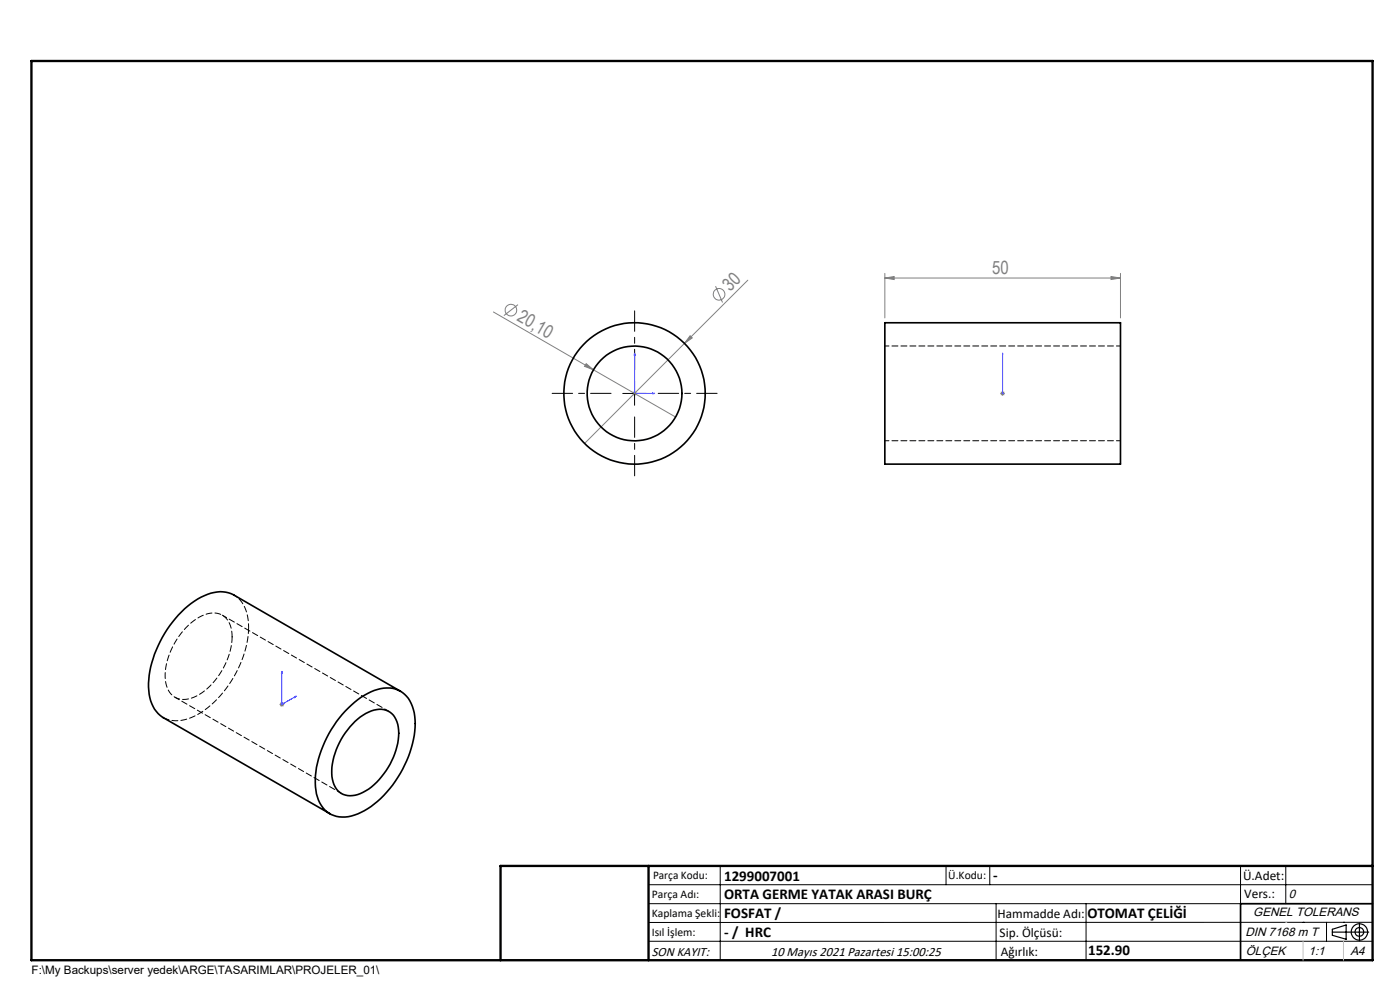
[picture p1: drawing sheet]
<svg xmlns="http://www.w3.org/2000/svg" width="297mm" height="210mm" viewBox="0 0 297 210" stroke-linecap="round" stroke-linejoin="round" font-family="sans-serif">
<g fill="none" stroke="#808080" stroke-width=".21">
<path d="M158.6 59.4l-13.4 13.4M187.7 59l2-.3v.6zM187.7 58v9.4M187.7 59h50M235.7 58.7l2 .3-2 .3zM237.7 58v9.4M104.7 66.2l21.2 12.2M109.9 64.6l-3 2.3M124.4 77.1l1.5 1.3-1.9-.7zM125.9 78.4l17.4 10.1M145.2 72.8l-21.2 21.3M146.4 71.2l.5 .5-1.7 1.1z"/>
<path d="M151.8 60.7l1.5 3.5M134.1 83.5h1M134.3 83.1l.7 .7M134.6 83v1M135 83.1l-.7 .7M212.2 83.5h1M212.3 83.1l.7 .7M212.7 83v1M213 83.1l-.7 .7M59.3 149.4h1M59.4 149.1l.7 .7M59.8 148.9v1"/>
<path d="M60.1 149.1l-.7 .7"/>
<circle cx="108.4" cy="65.8" r="1.24"/>
<circle cx="152.5" cy="62.4" r="1.23"/>
</g>
<g fill="none" stroke="#000" stroke-width=".25">
<path d="M282.6 197.7h7.8M282.6 197.1l3-.9v3l-3-.8zM288.4 195.8v3.8M106.2 203.7h185"/>
<circle cx="288.4" cy="197.7" r="1.74"/>
<circle cx="288.4" cy="197.7" r=".93"/>
</g>
<path d="M134.6 74.9v8.6h4.3M134.6 74.9l.1 .4h-.2zM212.7 74.9v.4v-.4M212.7 74.9v8.6M138.5 83.4l.4 .1-.4 .1zM212.7 83.4v.2zM212.7 83.5h.1M59.8 142.4v7l3-1.7M59.8 142.4l.1 .3-.2 .1zM62.5 147.8l.3-.1-.3 .2z" fill="none" stroke="#00f" stroke-width=".21"/>
<path d="M134.6 78.4v-12.5M129.6 83.4h-12.5M134.6 88.4v12.5M139.6 83.4h12.5" fill="none" stroke="#000" stroke-width=".21" stroke-dasharray="15.2 1.3 1.3 1.3" stroke-dashoffset="10.9"/>
<g fill="none" stroke="#000" stroke-width=".21">
<path d="M132.1 83.5h5M134.6 81v5M137.6 187.7h153.6M137.6 191.7h153.6M137.6 199.7h153.6M152.8 183.7v20M200.7 183.7v4M210 183.7v4M211.3 191.7v12M230.4 191.7v12M263.2 183.7v20M272.8 183.7v8"/>
<path d="M276.4 195.6h.1M281.4 195.6v4.1M285 195.6h.1M291.2 195.6l-153.6 .1"/>
</g>
<path d="M291.2 191.7h-28v12" fill="none" stroke="#000" stroke-width=".35"/>
<path d="M6.7 12.9h284.5v190.8h-284.5zM137.6 183.7v20M291.2 183.7h-185v20" fill="none" stroke="#000" stroke-width=".5"/>
<path d="M276.4 199.7v4M285 199.7v4" fill="none" stroke="#c0c0c0" stroke-width=".21"/>
<path d="M272.8 195.6h.1" fill="none" stroke="#c0c0c0" stroke-width=".25"/>
<g fill="#00f">
<path d="M138.5 83.4l.4 .1-.4 .1zM134.6 74.9l.1 .4h-.2z"/>
<path d="M62.5 147.8l.3-.1-.3 .2zM59.8 142.4l.1 .3-.2 .1z"/>
<path d="M212.7 83.4v.2zM212.7 74.9v.4z"/>
</g>
<g fill="#808080">
<path d="M124.4 77.1l1.5 1.3-1.9-.7z"/>
<path d="M146.4 71.2l.5 .5-1.7 1.1z"/>
<path d="M235.7 58.7l2 .3-2 .3zM187.7 59l2-.3v.6z"/>
</g>
<g fill="none" stroke="#000" stroke-width=".35">
<path d="M187.7 68.5h50v30h-50zM73.2 150.9a13.8 13.8 0 0 1 8.9-5 5.8 5.8 0 0 1 5.8 5.3 20.7 20.7 0 0 1-4 14.5 17.8 17.8 0 0 1-9.4 7.4 5.7 5.7 0 0 1-7.4-4.7 18.4 18.4 0 0 1 2.2-11.9l2.1-3.4zM75.3 153a7.8 7.8 0 0 1 6.1-2.5 4.1 4.1 0 0 1 3.2 4.4 15.3 15.3 0 0 1-7.6 13.2 4.2 4.2 0 0 1-5.9-1.2 10.1 10.1 0 0 1 .5-8.6 17 17 0 0 1 3.7-5.3zM85 146.6l-35.4-20.4a7 7 0 0 0-6.9 .5 23.2 23.2 0 0 0-11.2 19 7.4 7.4 0 0 0 3.1 6.5l35.4 20.4"/>
<circle cx="134.6" cy="83.5" r="10.1"/>
<circle cx="134.6" cy="83.5" r="15"/>
</g>
<path d="M237.7 73.4h-50M187.7 93.5h50" fill="none" stroke="#000" stroke-width=".21" stroke-dasharray="1.3 .6" stroke-dashoffset=".4"/>
<path d="M52.7 133.1a7.5 7.5 0 0 0-3.1-6.9" fill="none" stroke="#000" stroke-width=".21" stroke-dasharray="1.3 .6" stroke-dashoffset=".5"/>
<path d="M34.6 152.2a7.4 7.4 0 0 0 7.4-.7 23.4 23.4 0 0 0 10.7-18.4" fill="none" stroke="#000" stroke-width=".21" stroke-dasharray="1.3 .6"/>
<path d="M49.2 135.1a4.8 4.8 0 0 0-2.6-4.9 7 7 0 0 0-6.6 2.4 14.9 14.9 0 0 0-4.8 12.3 4 4 0 0 0 5.9 3 15.3 15.3 0 0 0 8.1-12.8" fill="none" stroke="#000" stroke-width=".21" stroke-dasharray="1.3 .6" stroke-dashoffset=".1"/>
<path d="M37.1 147.9l35.4 20.4M82.5 150.9l-35.3-20.4" fill="none" stroke="#000" stroke-width=".21" stroke-dasharray="1.3 .6" stroke-dashoffset=".2"/>
<g font-size="3.9" fill="#808080">
<text x="210.5" y="58.1">50</text>
<text x="154.9" y="61.9" transform="rotate(-45 154.9 61.9)">30</text>
<text x="109.5" y="67.9" transform="rotate(30 109.5 67.9)">20,10</text>
</g>
<g font-size="3.2">
<text x="153.6" y="186.8">1299007001</text>
<text x="153.6" y="190.8">ORTA GERME YATAK ARASI BURÇ</text>
<text x="210.7" y="186.6">-</text>
<text x="153.6" y="194.8">FOSFAT /</text>
<text x="230.7" y="194.8">OTOMAT ÇELİĞİ</text>
<text x="153.6" y="198.8">- / HRC</text>
<text x="230.8" y="202.6">152.90</text>
</g>
<g font-size="2.8">
<text x="263.7" y="186.7">Ü.Adet:</text>
<text x="263.9" y="190.5">Vers.:</text>
<text x="211.6" y="194.8">Hammadde Adı:</text>
<text x="138.3" y="202.8">SON KAYIT:</text>
<text x="163.6" y="202.8">10 Mayıs 2021 Pazartesi 15:00:25</text>
<text x="212.1" y="198.7">Sip. Ölçüsü:</text>
<text x="212.3" y="202.7">Ağırlık:</text>
</g>
<g font-size="2.6">
<text x="273.4" y="190.4">0</text>
<text x="265.9" y="194.4">GENEL TOLERANS</text>
<text x="264.2" y="198.5">DIN 7168 m T</text>
<text x="264.3" y="202.6">ÖLÇEK</text>
<text x="277.6" y="202.6">1:1</text>
<text x="286.5" y="202.6">A4</text>
</g>
<g font-size="2.5">
<text x="138.3" y="190.5">Parça Adı:</text>
<text x="138.5" y="186.5">Parça Kodu:</text>
<text x="201.2" y="186.5">Ü.Kodu:</text>
<text x="138.3" y="194.5">Kaplama Şekli:</text>
<text x="138.3" y="198.6">Isıl İşlem:</text>
<text x="6.7" y="206.7">F:\My Backups\server yedek\ARGE\TASARIMLAR\PROJELER_01\</text>
</g>
</svg>
